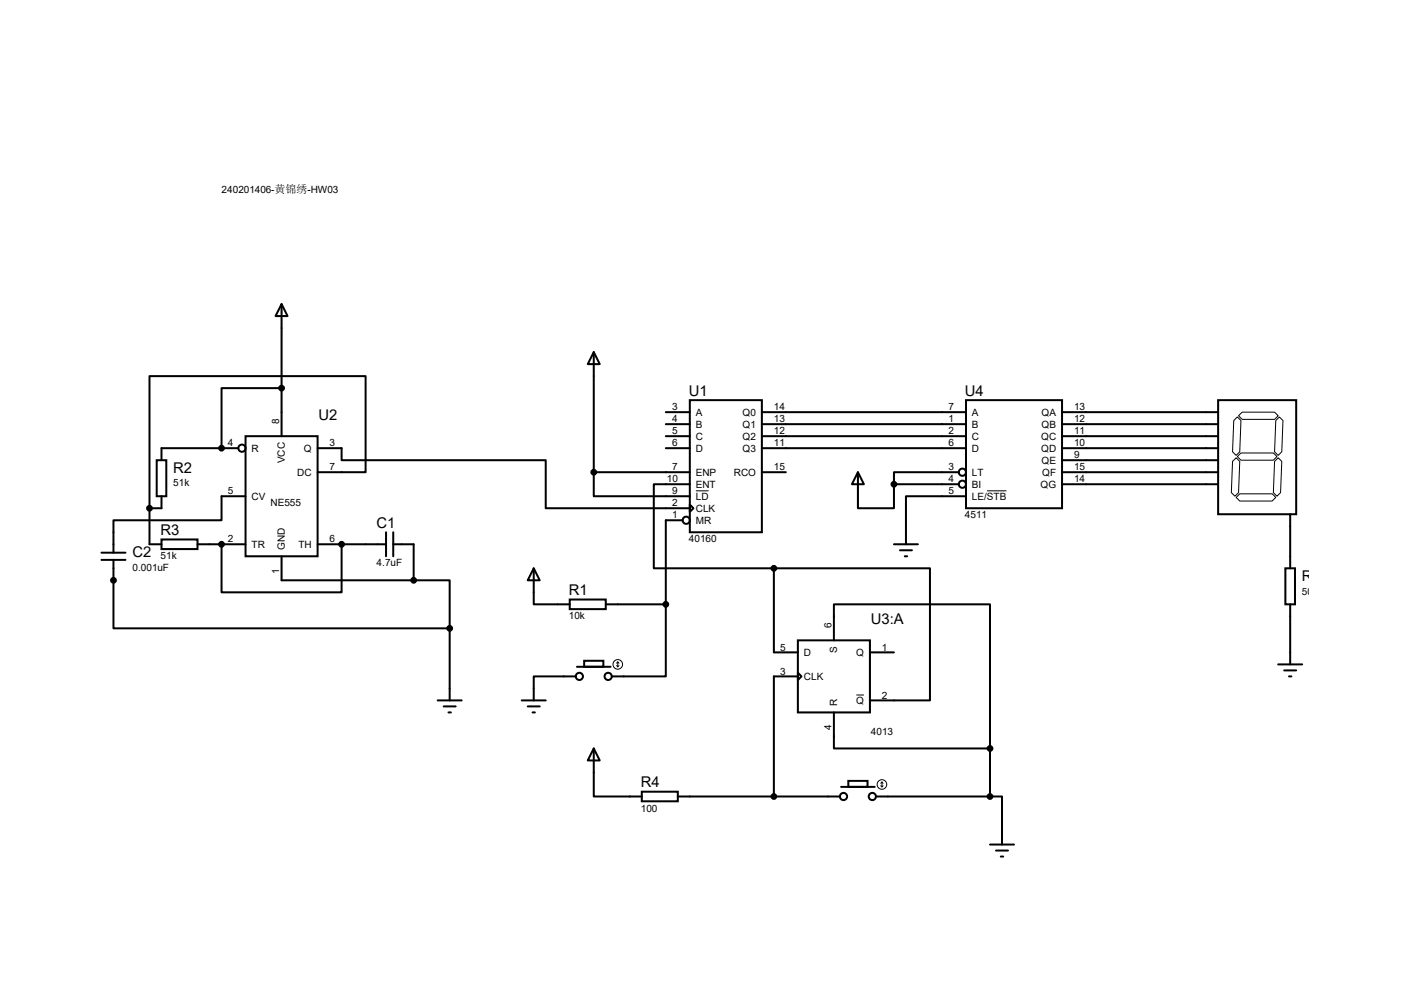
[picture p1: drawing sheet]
<svg xmlns="http://www.w3.org/2000/svg" width="297mm" height="210mm" viewBox="0 0 297 210" stroke-linecap="round" stroke-linejoin="round" font-family="sans-serif">
<g fill="none" stroke="#000" stroke-width=".42">
<path d="M59.6 64.3l1.2 2.5h-2.5zM59.6 64.3v27.9M125.6 74.5l1.3 2.5h-2.6zM125.6 74.5v25.4M33.1 97.3h2.1v7.6h-2.1zM50.4 94.8h-16.2v2.5M51.9 92.2h15.3v25.4h-15.3zM59.6 82.1h-12.7v12.7M67.2 99.9h10.1v-20.4h-45.7v28M67.2 94.8h5.1v2.5h43.1v10.2h30.5M125.6 99.9v5h20.3M125.6 99.9h20.3"/>
<path d="M140.8 94.8h5.1M140.8 87.2h5.1M140.8 89.7h5.1M140.8 92.2h5.1M145.9 84.6h15.3v28h-15.3zM161.2 94.8h43.1M161.2 99.9h5M161.2 87.2h43.1M161.2 89.7h43.1M161.2 92.2h43.1M181.5 99.9l1.3 2.5h-2.6zM181.5 99.9v7.6h7.6v-5.1"/>
<path d="M202.8 99.9h-13.7v2.5M204.3 84.6h20.4v22.9h-20.4zM224.7 94.8h33M224.7 99.9h33M224.7 87.2h33M224.7 89.7h33M224.7 92.2h33M224.7 97.3h33M257.7 84.6h16.5v24.2h-16.5zM21.5 118.4h5M21.5 116.9h5M24 118.4v14.5h71.1"/>
<path d="M31.6 107.5v7.6h2.6M34.2 114.1h7.6v2h-7.6zM34.2 104.9v2.6h-2.6M41.8 115.1h10.1M46.9 115.1v10.2h25.4v-10.2M51.9 104.9h-5v5.1h-22.9v6.9M59.6 117.6v5.1h27.9M67.2 115.1h14.5M81.7 112.6v5M83.2 115.1h4.3v7.6M83.2 112.6v5M144.4 110h-3.6v17.8"/>
<path d="M145.9 106.7l.8 .8-.8 .7zM145.9 102.4h-7.6v17.8h25.4M189.1 115.1h5.1M189.1 102.4h13.7M190.4 116.4h2.5M191.4 117.6h.5M204.3 104.9h-12.7v10.2M224.7 102.4h33M272.9 108.8v11.4M87.5 122.7h7.6v10.2M95.1 132.9v15.2M112.9 120.2l1.3 2.5h-2.6z"/>
<path d="M112.9 120.2v7.6h7.6M120.5 126.8h7.6v2h-7.6zM123.6 139.7h4v1.3h-4zM128.1 127.8h12.7M140.8 127.8v15.2h-11.4M163.7 120.2h33v27.9h-12.7M163.7 120.2v17.8h5.1M168.8 135.4h15.2v15.3h-15.2zM176.4 135.4v-7.6h33v30.5M184 138h5.1M271.9 120.2h2v7.6h-2zM272.9 127.8v12.7"/>
<path d="M92.6 148.1h5.1M93.9 149.4h2.5M94.9 150.7h.5M110.4 148.1h5M111.6 149.4h2.6M112.6 150.7h.6M121.8 143h-8.9v5.1M122 141h7.2M125.6 158.3l1.3 2.5h-2.6zM125.6 158.3v10.1h10.2M168.8 142.3l.7 .7-.7 .8zM168.8 143h-5.1v25.4"/>
<path d="M176.4 150.7v7.6h33M209.4 158.3v10.1M270.4 140.5h5.1M271.7 141.8h2.5M272.7 143h.5M135.8 167.4h7.6v2.1h-7.6zM143.4 168.4h34.3M177.9 166.4h7.1M179.5 165.1h4v1.3h-4zM185.3 168.4h24.1M209.4 168.4h2.6v10.2M209.4 178.6h5.1"/>
<path d="M210.7 179.9h2.5M211.7 181.1h.5"/>
<circle cx="46.9" cy="94.8" r=".51"/>
<circle cx="51.2" cy="94.8" r=".76"/>
<circle cx="59.6" cy="82.1" r=".51"/>
<circle cx="125.6" cy="99.9" r=".51"/>
<circle cx="203.6" cy="99.9" r=".76"/>
<circle cx="31.6" cy="107.5" r=".51"/>
<circle cx="46.9" cy="115.1" r=".51"/>
<circle cx="72.3" cy="115.1" r=".51"/>
<circle cx="145.2" cy="110" r=".76"/>
<circle cx="189.1" cy="102.4" r=".51"/>
<circle cx="203.6" cy="102.4" r=".76"/>
<circle cx="24" cy="122.7" r=".51"/>
<circle cx="87.5" cy="122.7" r=".51"/>
<circle cx="95.1" cy="132.9" r=".51"/>
<circle cx="140.8" cy="127.8" r=".51"/>
<circle cx="163.7" cy="120.2" r=".51"/>
<circle cx="122.6" cy="143" r=".76"/>
<circle cx="128.7" cy="143" r=".76"/>
<circle cx="209.4" cy="158.3" r=".51"/>
<circle cx="163.7" cy="168.4" r=".51"/>
<circle cx="178.4" cy="168.4" r=".76"/>
<circle cx="184.5" cy="168.4" r=".76"/>
<circle cx="209.4" cy="168.4" r=".51"/>
</g>
<g fill="#000">
<circle cx="46.9" cy="94.8" r=".51"/>
<circle cx="46.9" cy="94.8" r=".21"/>
<circle cx="59.6" cy="82.1" r=".51"/>
<circle cx="125.6" cy="99.9" r=".51"/>
<circle cx="31.6" cy="107.5" r=".51"/>
<circle cx="46.9" cy="115.1" r=".51"/>
<circle cx="46.9" cy="115.1" r=".21"/>
<circle cx="72.3" cy="115.1" r=".51"/>
<circle cx="72.3" cy="115.1" r=".21"/>
<circle cx="189.1" cy="102.4" r=".51"/>
<circle cx="24" cy="122.7" r=".51"/>
<circle cx="24" cy="122.7" r=".21"/>
<circle cx="87.5" cy="122.7" r=".51"/>
<circle cx="95.1" cy="132.9" r=".51"/>
<circle cx="140.8" cy="127.8" r=".51"/>
<circle cx="163.7" cy="120.2" r=".51"/>
<circle cx="209.4" cy="158.3" r=".51"/>
<circle cx="163.7" cy="168.4" r=".51"/>
<circle cx="209.4" cy="168.4" r=".51"/>
</g>
<g fill="none" stroke="#000" stroke-width=".21">
<path d="M261 88.9l.7-.7 .8 .7-.2 6.6-.8 .8-.8-.8zM261.5 96.8l.8 .8-.3 6.6-.8 .7-.7-.7 .2-6.6zM262 87.9l.8-.7h6.8l.8 .7-.8 .8h-6.8zM262.5 95.8h6.9l.7 .8-.7 .7h-6.9l-.8-.7zM270.4 96.8l.7 .8-.2 6.6-.8 .7-.7-.7 .2-6.6zM270.6 88.2l.8 .7-.3 6.6-.7 .8-.8-.8 .3-6.6zM147.2 103.8h2.7M208.8 103.8h4.1M261.5 105.2l.8-.8h6.8l.8 .8-.8 .8h-6.8zM130.7 140v1M130.7 140l-.3 .3M130.7 140l.2 .3"/>
<path d="M130.4 140.8l.3 .2M130.9 140.8l-.2 .2M181.1 147h1.7M186.3 166.2l.3 .2M186.6 165.4v1M186.6 165.4l-.3 .3M186.6 165.4l.2 .3M186.8 166.2l-.2 .2"/>
<circle cx="130.7" cy="140.5" r="1.02"/>
<circle cx="186.6" cy="165.9" r="1.02"/>
</g>
<g font-size="3.1">
<text x="145.7" y="83.7">U1</text>
<text x="204.1" y="83.7">U4</text>
<text x="67.4" y="88.8">U2</text>
<text x="36.7" y="99.9">R2</text>
<text x="34" y="113.2">R3</text>
<text x="79.7" y="111.7">C1</text>
<text x="28" y="117.7">C2</text>
<text x="120.3" y="125.9">R1</text>
<text x="275.4" y="122.8">R</text>
<text x="184.2" y="132">U3:A</text>
<text x="135.6" y="166.5">R4</text>
</g>
<g font-size="2.1">
<text x="46.9" y="40.8">240201406-黄锦绣-HW03</text>
<text x="59.1" y="89.7" transform="rotate(-90 59.1 89.7)">8</text>
<text x="142.2" y="86.8">3</text>
<text x="142.2" y="89.3">4</text>
<text x="147.2" y="87.9">A</text>
<text x="157.1" y="87.9">Q0</text>
<text x="163.7" y="86.8">14</text>
<text x="163.7" y="89.3">13</text>
<text x="200.6" y="86.8">7</text>
<text x="200.6" y="89.3">1</text>
<text x="205.6" y="87.9">A</text>
<text x="220.3" y="87.9">QA</text>
<text x="227.2" y="86.8">13</text>
<text x="227.2" y="89.3">12</text>
<text x="48.2" y="94.4">4</text>
<text x="53.2" y="95.5">R</text>
<text x="64.3" y="95.5">Q</text>
<text x="69.7" y="94.4">3</text>
<text x="142.2" y="91.9">5</text>
<text x="142.2" y="94.4">6</text>
<text x="147.2" y="90.5">B</text>
<text x="147.2" y="93">C</text>
<text x="147.2" y="95.5">D</text>
<text x="157.1" y="90.5">Q1</text>
<text x="157.1" y="93">Q2</text>
<text x="157.1" y="95.5">Q3</text>
<text x="163.7" y="91.9">12</text>
<text x="163.7" y="94.4">11</text>
<text x="200.6" y="91.9">2</text>
<text x="200.6" y="94.4">6</text>
<text x="205.6" y="90.5">B</text>
<text x="205.6" y="93">C</text>
<text x="205.6" y="95.5">D</text>
<text x="220.3" y="93">QC</text>
<text x="220.3" y="95.5">QD</text>
<text x="220.3" y="90.5">QB</text>
<text x="227.2" y="91.9">11</text>
<text x="227.2" y="94.4">10</text>
<text x="60.2" y="98" transform="rotate(-90 60.2 98)">VCC</text>
<text x="62.9" y="100.6">DC</text>
<text x="69.7" y="99.5">7</text>
<text x="142.2" y="99.5">7</text>
<text x="147.2" y="100.6">ENP</text>
<text x="155.2" y="100.6">RCO</text>
<text x="163.7" y="99.5">15</text>
<text x="200.6" y="99.5">3</text>
<text x="205.6" y="100.6">LT</text>
<text x="220.3" y="98.1">QE</text>
<text x="220.5" y="100.6">QF</text>
<text x="227.2" y="96.9">9</text>
<text x="227.2" y="99.5">15</text>
<text x="36.7" y="102.9">51k</text>
<text x="48.2" y="104.6">5</text>
<text x="53.2" y="105.7">CV</text>
<text x="57.2" y="107.1">NE555</text>
<text x="141.1" y="102">10</text>
<text x="142.2" y="104.6">9</text>
<text x="142.2" y="107.1">2</text>
<text x="147.2" y="103.2">ENT</text>
<text x="147.2" y="105.7">LD</text>
<text x="200.6" y="102">4</text>
<text x="200.6" y="104.6">5</text>
<text x="205.6" y="103.2">BI</text>
<text x="205.6" y="105.7">LE/STB</text>
<text x="220.1" y="103.2">QG</text>
<text x="227.2" y="102">14</text>
<text x="142.2" y="109.6">1</text>
<text x="147.2" y="108.2">CLK</text>
<text x="147.2" y="110.8">MR</text>
<text x="204.1" y="109.6">4511</text>
<text x="34" y="118.3">51k</text>
<text x="48.2" y="114.7">2</text>
<text x="53.2" y="115.9">TR</text>
<text x="60.2" y="116.4" transform="rotate(-90 60.2 116.4)">GND</text>
<text x="63.1" y="115.9">TH</text>
<text x="69.7" y="114.7">6</text>
<text x="79.7" y="119.8">4.7uF</text>
<text x="145.7" y="114.7">40160</text>
<text x="28" y="120.6">0.001uF</text>
<text x="59.1" y="121.4" transform="rotate(-90 59.1 121.4)">1</text>
<text x="275.4" y="125.7">50</text>
<text x="120.3" y="131">10k</text>
<text x="165.1" y="137.6">5</text>
<text x="175.9" y="132.9" transform="rotate(-90 175.9 132.9)">6</text>
<text x="186.6" y="137.6">1</text>
<text x="165.1" y="142.7">3</text>
<text x="170.1" y="138.7">D</text>
<text x="170.1" y="143.8">CLK</text>
<text x="177.1" y="138.1" transform="rotate(-90 177.1 138.1)">S</text>
<text x="181.1" y="138.7">Q</text>
<text x="177.1" y="149.4" transform="rotate(-90 177.1 149.4)">R</text>
<text x="181.1" y="148.9">Q</text>
<text x="186.6" y="147.7">2</text>
<text x="175.9" y="154.4" transform="rotate(-90 175.9 154.4)">4</text>
<text x="184.2" y="155.4">4013</text>
<text x="135.6" y="171.6">100</text>
</g>
</svg>
